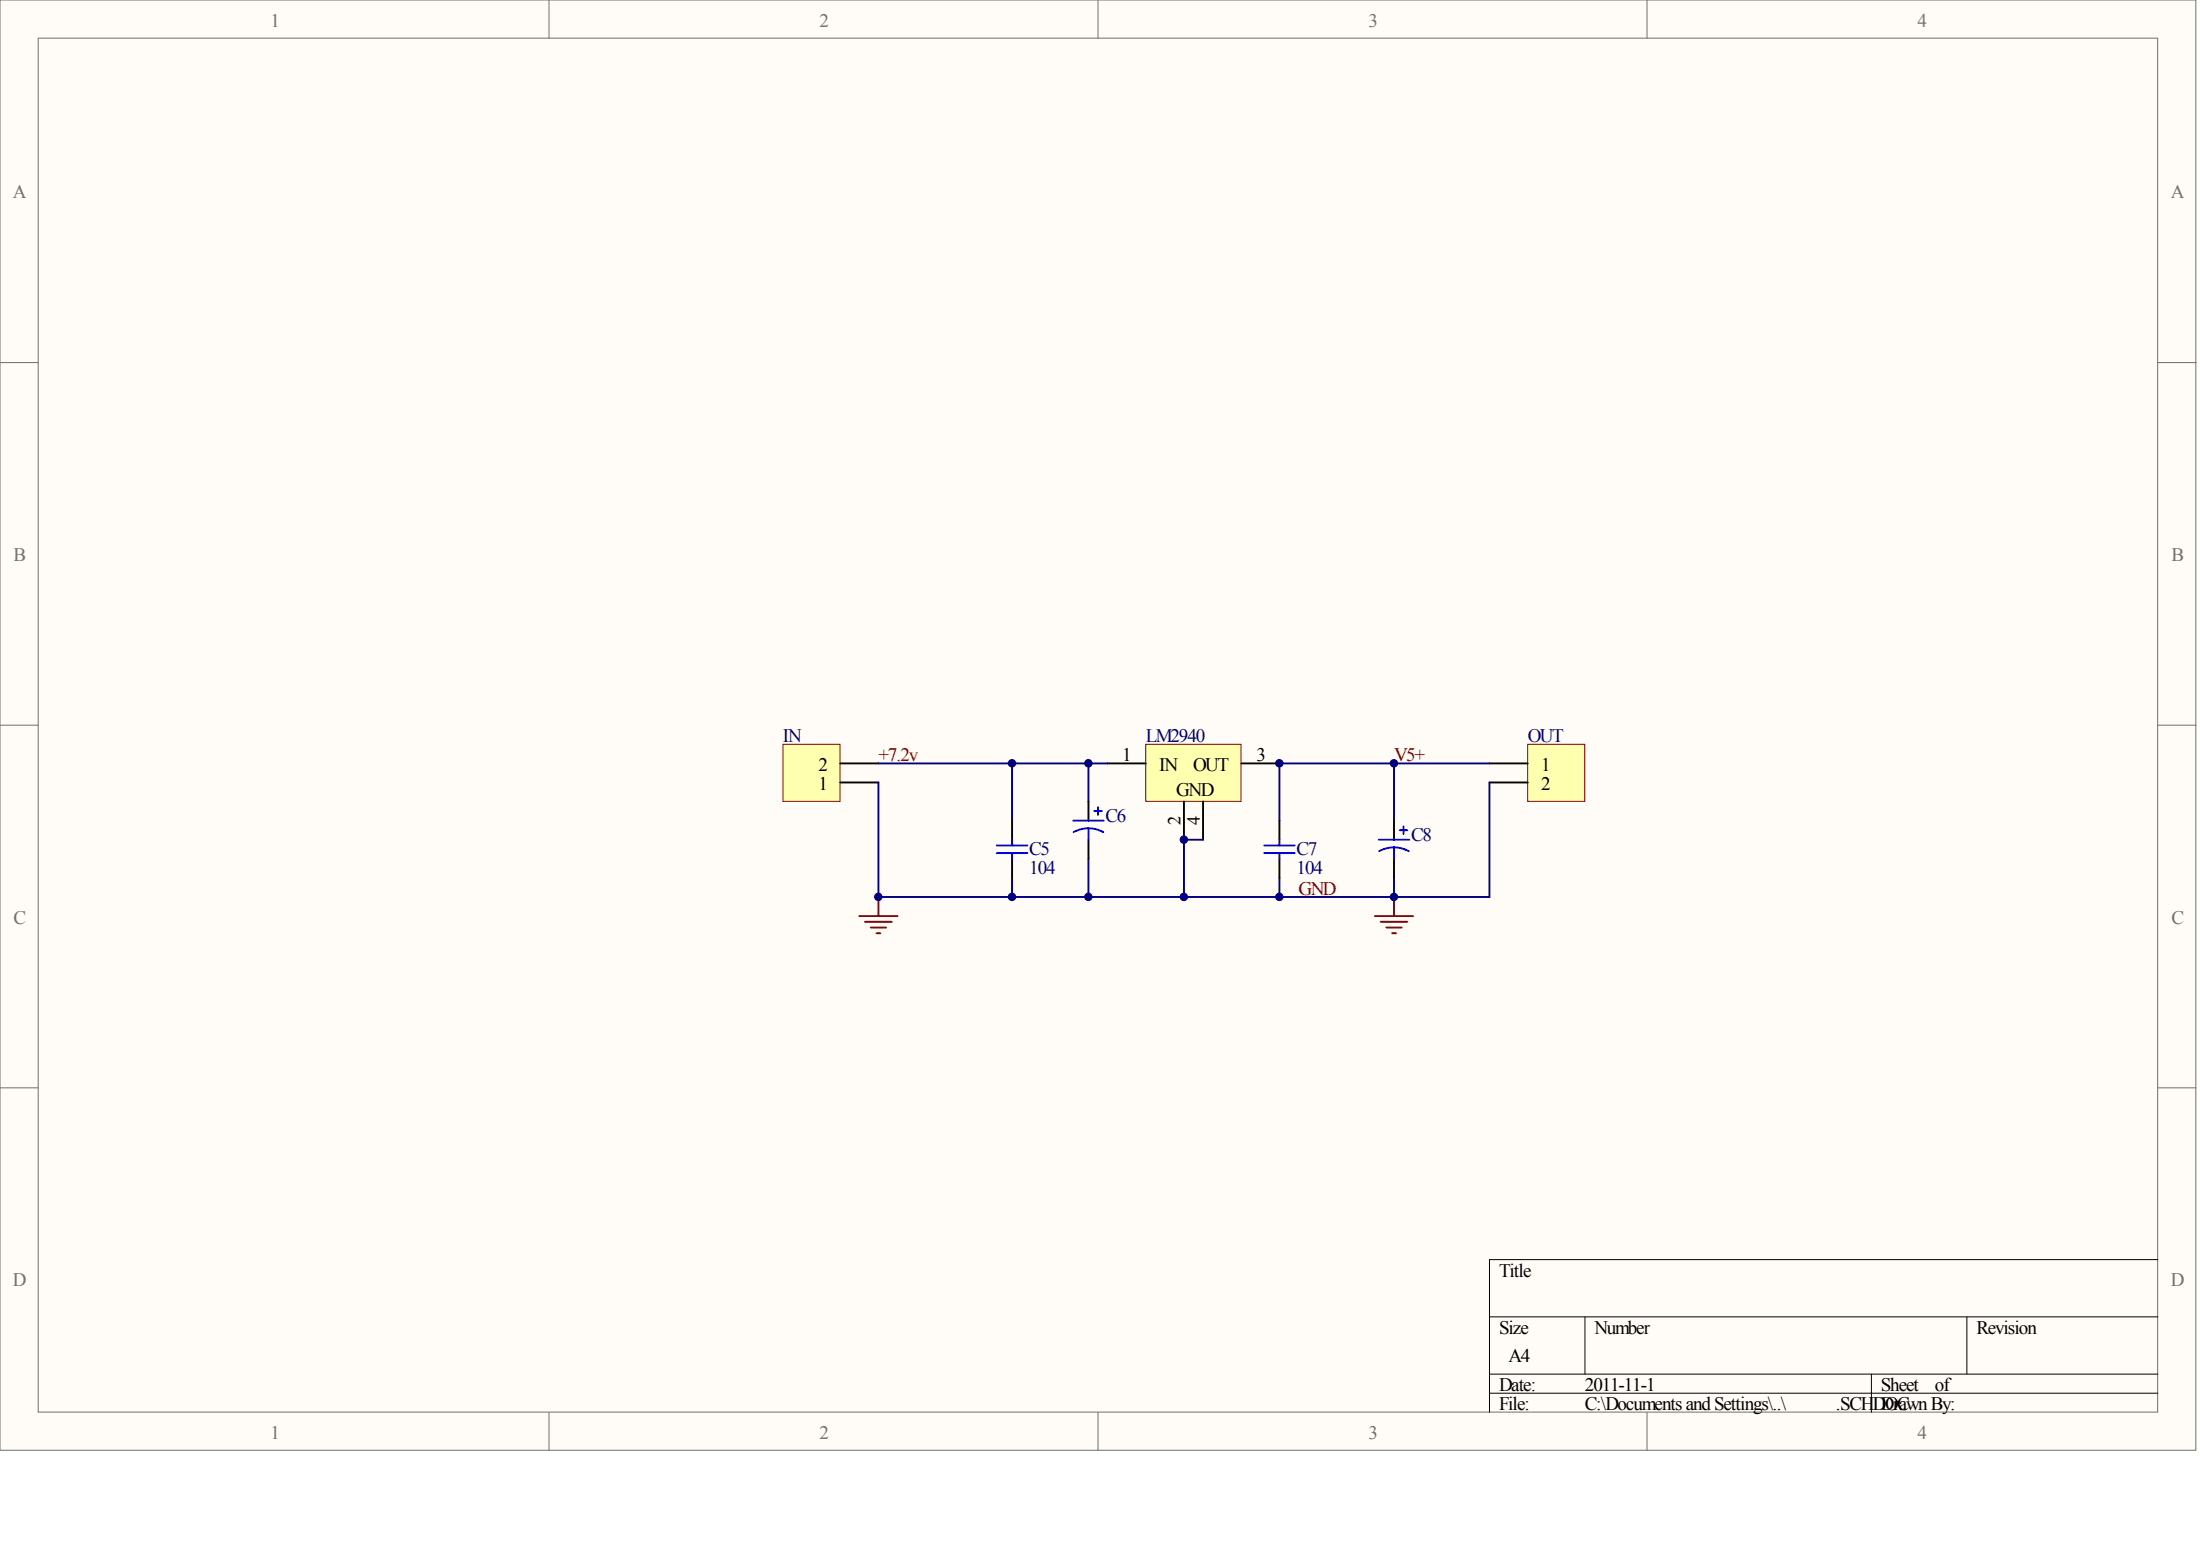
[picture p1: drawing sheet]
<svg xmlns="http://www.w3.org/2000/svg" width="840mm" height="594mm" viewBox="0 0 840 594" stroke-linecap="round" stroke-linejoin="round" font-family="sans-serif">
<g fill="#fffcf8" stroke="#716f64" stroke-width=".38">
<path d="M0 0h838v553.4h-838z"/>
<path d="M14.6 14.6h808.8v524.2h-808.8z"/>
</g>
<path d="M209.5 0v14.6M419 0v14.6M628.6 0v14.6M0 138.4h14.6M823.5 138.4h14.6M0 276.7h14.6M823.5 276.7h14.6M0 415.1h14.6M823.5 415.1h14.6M209.5 538.9v14.5M419 538.9v14.5M628.6 538.9v14.5" fill="none" stroke="#716f64" stroke-width=".38"/>
<path d="M823.5 480.6h-255.1v58.3M568.4 502.5h255.1M604.9 502.5v21.8M750.6 502.5v21.8M568.4 524.3h255.1M568.4 531.6h255.1M714.2 524.3v14.6" fill="none" stroke="#000" stroke-width=".38"/>
<path d="M328 349.5h14.5M330.1 351.7h10.2M332.3 353.9h5.9M334.5 356.1h1.5M335.2 342.2v7.3M524.7 349.5h14.6M526.9 351.7h10.2M529.1 353.9h5.8M531.3 356.1h1.4M532 342.2v7.3" fill="none" stroke="#800000" stroke-width=".73"/>
<path d="M298.8 284h21.8v21.8h-21.8z" fill="#ffffb0" stroke="#800000" stroke-width=".38"/>
<path d="M320.7 298.6h14.5M320.7 291.3h14.5" fill="none" stroke="#000" stroke-width=".73"/>
<path d="M583 284h21.8v21.8h-21.8z" fill="#ffffb0" stroke="#800000" stroke-width=".38"/>
<path d="M568.4 291.3h14.6M568.4 298.6h14.6" fill="none" stroke="#000" stroke-width=".73"/>
<path d="M437.3 284h36.3v21.8h-36.3z" fill="#ffffb0" stroke="#800000" stroke-width=".38"/>
<path d="M422.7 291.3h14.6M473.7 291.3h14.6M386.3 313.1v7.3M415.4 305.8v7.3M451.8 305.8v14.6M459.1 305.8v14.6M488.3 313.1v7.3M532 313.1v7.3M386.3 327.7v7.3M415.4 320.4v7.3M488.3 327.7v7.3M532 327.7v7.3" fill="none" stroke="#000" stroke-width=".73"/>
<path d="M335.2 298.6v43.6h51.1M335.2 291.3h51.1M415.4 291.3v14.5M422.7 291.3h-36.4v21.8M532 291.3h36.4M568.4 298.6v43.6h-36.4M488.3 313.1v-21.8h43.7v21.8M386.3 335v7.2h145.7v-7.2M415.4 327.7v14.5M459.1 320.4h-7.3v21.8M488.3 335v7.2" fill="none" stroke="#000080" stroke-width=".73"/>
<g fill="none" stroke="#00f" stroke-width=".73">
<path d="M409.6 313.1h11.6M415.4 316a11.6 11.6 0 0 1 5.7 1.5M415.4 316a11.6 11.6 0 0 0-5.7 1.5M415.4 316v4.4M417.6 309.5h2.9M419 308v2.9M534.2 316.8h2.9M535.7 315.3v2.9M380.4 325.5h11.7M380.4 322.6h11.7M386.3 320.4v2.2M386.3 325.5v2.2"/>
<path d="M482.5 325.5h11.6M482.5 322.6h11.6M488.3 320.4v2.2M488.3 325.5v2.2M526.2 320.4h11.6M532 323.3a11.6 11.6 0 0 1 5.7 1.5M532 323.3a11.6 11.6 0 0 0-5.7 1.5M532 323.3v4.4"/>
</g>
<g fill="#000080" stroke="#000080" stroke-width=".38">
<circle cx="335.2" cy="342.2" r="1.42"/>
<circle cx="386.2" cy="342.2" r="1.42"/>
<circle cx="386.2" cy="291.2" r="1.42"/>
<circle cx="415.4" cy="342.2" r="1.42"/>
<circle cx="415.4" cy="291.2" r="1.42"/>
<circle cx="451.8" cy="342.2" r="1.42"/>
<circle cx="451.8" cy="320.4" r="1.42"/>
<circle cx="488.2" cy="342.2" r="1.42"/>
<circle cx="488.2" cy="291.2" r="1.42"/>
<circle cx="532" cy="342.2" r="1.42"/>
<circle cx="532" cy="291.2" r="1.42"/>
</g>
<g font-size="7.3" fill="#716f64">
<text x="103.2" y="10.1">1</text>
<text x="312.7" y="10.1">2</text>
<text x="522.2" y="10.1">3</text>
<text x="731.8" y="10.1">4</text>
<text x="5" y="75.7">A</text>
<text x="828.5" y="75.7">A</text>
<text x="5.2" y="214">B</text>
<text x="828.7" y="214">B</text>
<text x="5.2" y="352.4">C</text>
<text x="828.7" y="352.4">C</text>
<text x="5" y="490.7">D</text>
<text x="828.5" y="490.7">D</text>
<text x="103.2" y="549">1</text>
<text x="312.7" y="549">2</text>
<text x="522.2" y="549">3</text>
<text x="731.8" y="549">4</text>
</g>
<g font-size="7.3" fill="#000080">
<text x="298.8" y="283.2">IN</text>
<text x="437.3" y="283.2">LM2940</text>
<text x="583" y="283.2">OUT</text>
<text x="422" y="313.8">C6</text>
<text x="538.6" y="321.1">C8</text>
<text x="392.8" y="326.2">C5</text>
<text x="494.8" y="326.2">C7</text>
<text x="392.8" y="333.4">104</text>
<text x="494.8" y="333.4">104</text>
</g>
<g font-size="7.3" fill="#800000">
<text x="335.2" y="290.5">+7.2v</text>
<text x="532" y="290.5">V5+</text>
<text x="495.6" y="341.5">GND</text>
</g>
<g font-size="7.3">
<text x="428.2" y="290.5">1</text>
<text x="479.5" y="290.5">3</text>
<text x="312.4" y="294.1">2</text>
<text x="442.4" y="294.1">IN</text>
<text x="455.3" y="294.1">OUT</text>
<text x="588.1" y="294.1">1</text>
<text x="312.4" y="301.4">1</text>
<text x="448.9" y="303.6">GND</text>
<text x="588.1" y="301.4">2</text>
<text x="572.1" y="487.1">Title</text>
<text x="572.1" y="508.9">Size</text>
<text x="608.5" y="508.9">Number</text>
<text x="754.3" y="508.9">Revision</text>
<text x="575.7" y="519.9">A4</text>
<text x="572.1" y="530.8">Date:</text>
<text x="604.9" y="530.8">2011-11-1</text>
<text x="717.8" y="530.8">Sheet</text>
<text x="738.5" y="530.8">of</text>
<text x="572.1" y="538.1">File:</text>
<text x="604.9" y="538.1">C:\Documents andSettings\..\</text>
<text x="700.6" y="538.1">.SCH</text>
<text x="714.8" y="538.1">DDrawnBy:</text>
<text x="719.4" y="538.1">OC</text>
</g>
<g font-size="7">
<text x="450.6" y="314.9" transform="rotate(-90 450.6 314.9)">2</text>
<text x="457.9" y="314.9" transform="rotate(-90 457.9 314.9)">4</text>
</g>
</svg>
